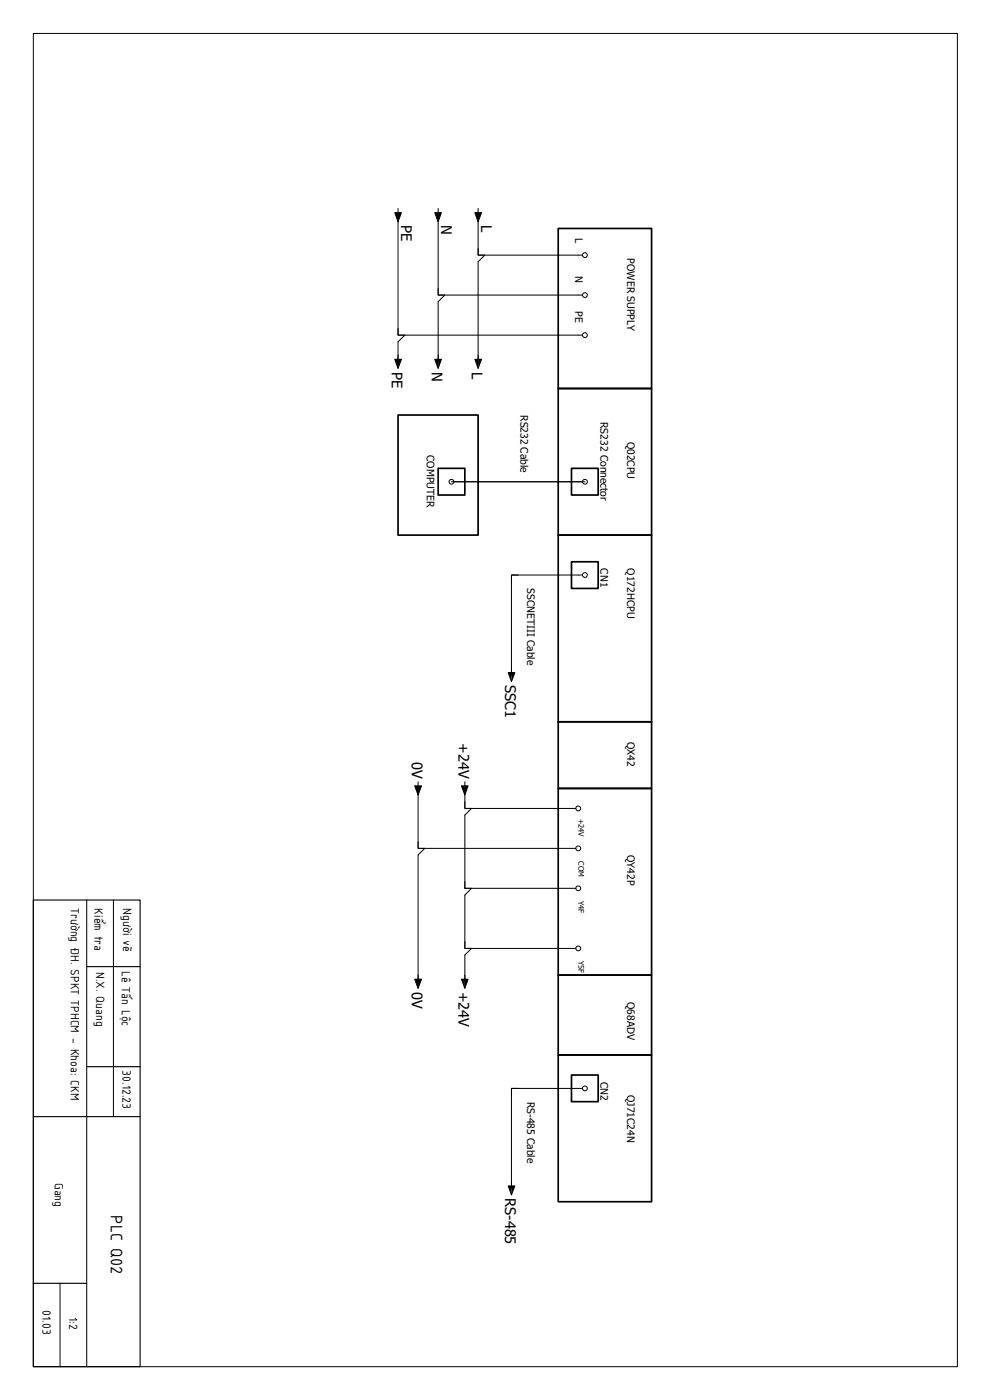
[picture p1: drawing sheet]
<svg xmlns="http://www.w3.org/2000/svg" width="297mm" height="420mm" viewBox="0 0 297 420" stroke-linecap="round" stroke-linejoin="round" font-family="sans-serif">
<g fill="none" stroke="#000" stroke-width=".3">
<path d="M10 10h276.9v400h-276.9zM118.3 63.8h2l-1 2.7zM119.3 64.5v36h55.2M119.3 62.5v1.3M130.3 63.8h2l-1 2.7zM131.3 64.5v24h43.2M131.3 62.5v1.3M142.3 63.8h2l-1 2.7zM143.3 64.5v12h31.2M143.3 74.5v2h2l-2 2v30M143.3 62.5v1.3M119.3 98.5v2h2l-2 2v6"/>
<path d="M131.3 86.5v2h2l-2 2v18M118.3 107.8h2l-1 2.7zM130.3 107.8h2l-1 2.7zM142.3 107.8h2l-1 2.7zM135.3 144.5h40M155.3 172.5h-2v2M174.5 172.5h-21.2v30M152.3 201.8h2l-1 2.7zM153.3 200.5v1.3M124.3 235.8h2l-1 2.7zM125.3 236.5v18h47.3M125.3 234.5v1.3"/>
<path d="M138.3 235.8h2l-1 2.7zM139.3 236.5v6h33.3M139.3 234.5v1.3M125.3 252.5v2h2l-2 2v38M139.3 240.5v2h2l-2 2v22h33.3M26 270v140M34 270v65M139.3 264.5v2h2l-2 2v16h33.3M124.3 293.8h2l-1 2.7zM138.3 293.8h2l-1 2.7zM139.3 282.5v2h2l-2 2v8M155.3 326.5h-2v2"/>
<path d="M174.5 326.5h-21.2v30M152.3 355.8h2l-1 2.7zM153.3 354.5v1.3M18 385v25"/>
<circle cx="175.3" cy="76.5" r=".73"/>
<circle cx="175.3" cy="88.5" r=".73"/>
<circle cx="175.3" cy="100.5" r=".73"/>
<circle cx="135.3" cy="144.5" r=".73"/>
<circle cx="175.3" cy="144.5" r=".73"/>
<circle cx="175.3" cy="172.5" r=".73"/>
<circle cx="173.3" cy="242.5" r=".73"/>
<circle cx="173.3" cy="254.5" r=".73"/>
<circle cx="173.3" cy="266.5" r=".73"/>
<circle cx="173.3" cy="284.5" r=".73"/>
<circle cx="175.3" cy="326.5" r=".73"/>
</g>
<path d="M10 270h32v140h-32zM26 290h16M26 320h16M10 335h32M10 385h16" fill="none" stroke="#000" stroke-width=".34"/>
<path d="M167.3 68.5h28v48h-28zM167.3 116.5h28v44h-28zM119.3 124.5h24v36h-24zM131.3 140.5h8v8h-8zM171.3 140.5h8v8h-8zM167.3 160.5h28v56h-28zM171.3 168.5h8v8h-8zM167.3 216.5h28v20h-28zM167.3 236.5h28v56h-28zM167.3 292.5h28v24h-28zM167.3 316.5h28v44h-28zM171.3 322.5h8v8h-8z" fill="none" stroke="#000" stroke-width=".51"/>
<g fill="#000">
<path d="M118.3 63.8h1v2.7zM119.3 63.8h1l-1 2.7zM130.3 63.8h1v2.7zM131.3 63.8h1l-1 2.7zM142.3 63.8h1v2.7zM143.3 63.8h1l-1 2.7zM118.3 107.8h1v2.7zM119.3 107.8h1l-1 2.7zM130.3 107.8h1v2.7zM131.3 107.8h1l-1 2.7zM142.3 107.8h1v2.7zM143.3 107.8h1l-1 2.7z"/>
<path d="M152.3 201.8h1v2.7zM153.3 201.8h1l-1 2.7zM124.3 235.8h1v2.7zM125.3 235.8h1l-1 2.7zM138.3 235.8h1v2.7zM139.3 235.8h1l-1 2.7zM124.3 293.8h1v2.7zM125.3 293.8h1l-1 2.7zM138.3 293.8h1v2.7zM139.3 293.8h1l-1 2.7zM152.3 355.8h1v2.7zM153.3 355.8h1l-1 2.7z"/>
</g>
<text font-size="5.4" x="33.2" y="364.6" transform="rotate(90 33.2 364.6)">PLC Q02</text>
<g font-size="4.4">
<text x="120.2" y="67.5" transform="rotate(90 120.2 67.5)">PE</text>
<text x="132.2" y="67.5" transform="rotate(90 132.2 67.5)">N</text>
<text x="144.2" y="67.5" transform="rotate(90 144.2 67.5)">L</text>
<text x="117.4" y="111.5" transform="rotate(90 117.4 111.5)">PE</text>
<text x="129.4" y="111.5" transform="rotate(90 129.4 111.5)">N</text>
<text x="141.4" y="111.5" transform="rotate(90 141.4 111.5)">L</text>
<text x="151.4" y="205.5" transform="rotate(90 151.4 205.5)">SSC1</text>
<text x="137.4" y="223" transform="rotate(90 137.4 223)">+24V</text>
<text x="123.4" y="228.5" transform="rotate(90 123.4 228.5)">0V</text>
<text x="123.4" y="297.5" transform="rotate(90 123.4 297.5)">0V</text>
<text x="137.4" y="297.5" transform="rotate(90 137.4 297.5)">+24V</text>
<text x="151.4" y="359.5" transform="rotate(90 151.4 359.5)">RS-485</text>
</g>
<g font-size="3.9">
<text x="21.2" y="272.4" transform="rotate(90 21.2 272.4)">Trường ĐH. SPKT TPHCM - Khoa: CKM</text>
<text x="28.3" y="272.5" transform="rotate(90 28.3 272.5)">Kiểm tra</text>
<text x="37" y="272.5" transform="rotate(90 37 272.5)">Người vẽ</text>
<text x="28.9" y="291.7" transform="rotate(90 28.9 291.7)">N.X. Quang</text>
<text x="36.5" y="291.2" transform="rotate(90 36.5 291.2)">Lê Tấn Lộc</text>
<text x="36.7" y="321.1" transform="rotate(90 36.7 321.1)">30.12.23</text>
<text x="16.5" y="354.8" transform="rotate(90 16.5 354.8)">Gang</text>
<text x="12.7" y="393.1" transform="rotate(90 12.7 393.1)">01.03</text>
<text x="20.7" y="395.1" transform="rotate(90 20.7 395.1)">1:2</text>
</g>
<g font-size="3.1">
<text x="172.4" y="71.3" transform="rotate(90 172.4 71.3)">L</text>
<text x="188" y="77.5" transform="rotate(90 188 77.5)">POWER SUPPLY</text>
<text x="172.4" y="82.8" transform="rotate(90 172.4 82.8)">N</text>
<text x="172.4" y="93.4" transform="rotate(90 172.4 93.4)">PE</text>
<text x="156" y="124.5" transform="rotate(90 156 124.5)">RS232 Cable</text>
<text x="180" y="126.5" transform="rotate(90 180 126.5)">RS232 Connector</text>
<text x="127.9" y="136.5" transform="rotate(90 127.9 136.5)">COMPUTER</text>
<text x="188" y="132.5" transform="rotate(90 188 132.5)">Q02CPU</text>
<text x="180" y="170.5" transform="rotate(90 180 170.5)">CN1</text>
<text x="188" y="170.5" transform="rotate(90 188 170.5)">Q172HCPU</text>
<text x="157.9" y="176.5" transform="rotate(90 157.9 176.5)">SSCNETIII Cable</text>
<text x="188" y="222.5" transform="rotate(90 188 222.5)">QX42</text>
<text x="188" y="256.5" transform="rotate(90 188 256.5)">QY42P</text>
<text x="188" y="300.5" transform="rotate(90 188 300.5)">Q68ADV</text>
<text x="180" y="324.5" transform="rotate(90 180 324.5)">CN2</text>
<text x="188" y="328.5" transform="rotate(90 188 328.5)">QJ71C24N</text>
<text x="157.9" y="330.5" transform="rotate(90 157.9 330.5)">RS-485 Cable</text>
</g>
<g font-size="2.2">
<text x="173.4" y="245.7" transform="rotate(90 173.4 245.7)">+24V</text>
<text x="173.4" y="258.3" transform="rotate(90 173.4 258.3)">COM</text>
<text x="173.4" y="270.3" transform="rotate(90 173.4 270.3)">Y4F</text>
<text x="173.4" y="288.3" transform="rotate(90 173.4 288.3)">Y5F</text>
</g>
</svg>
